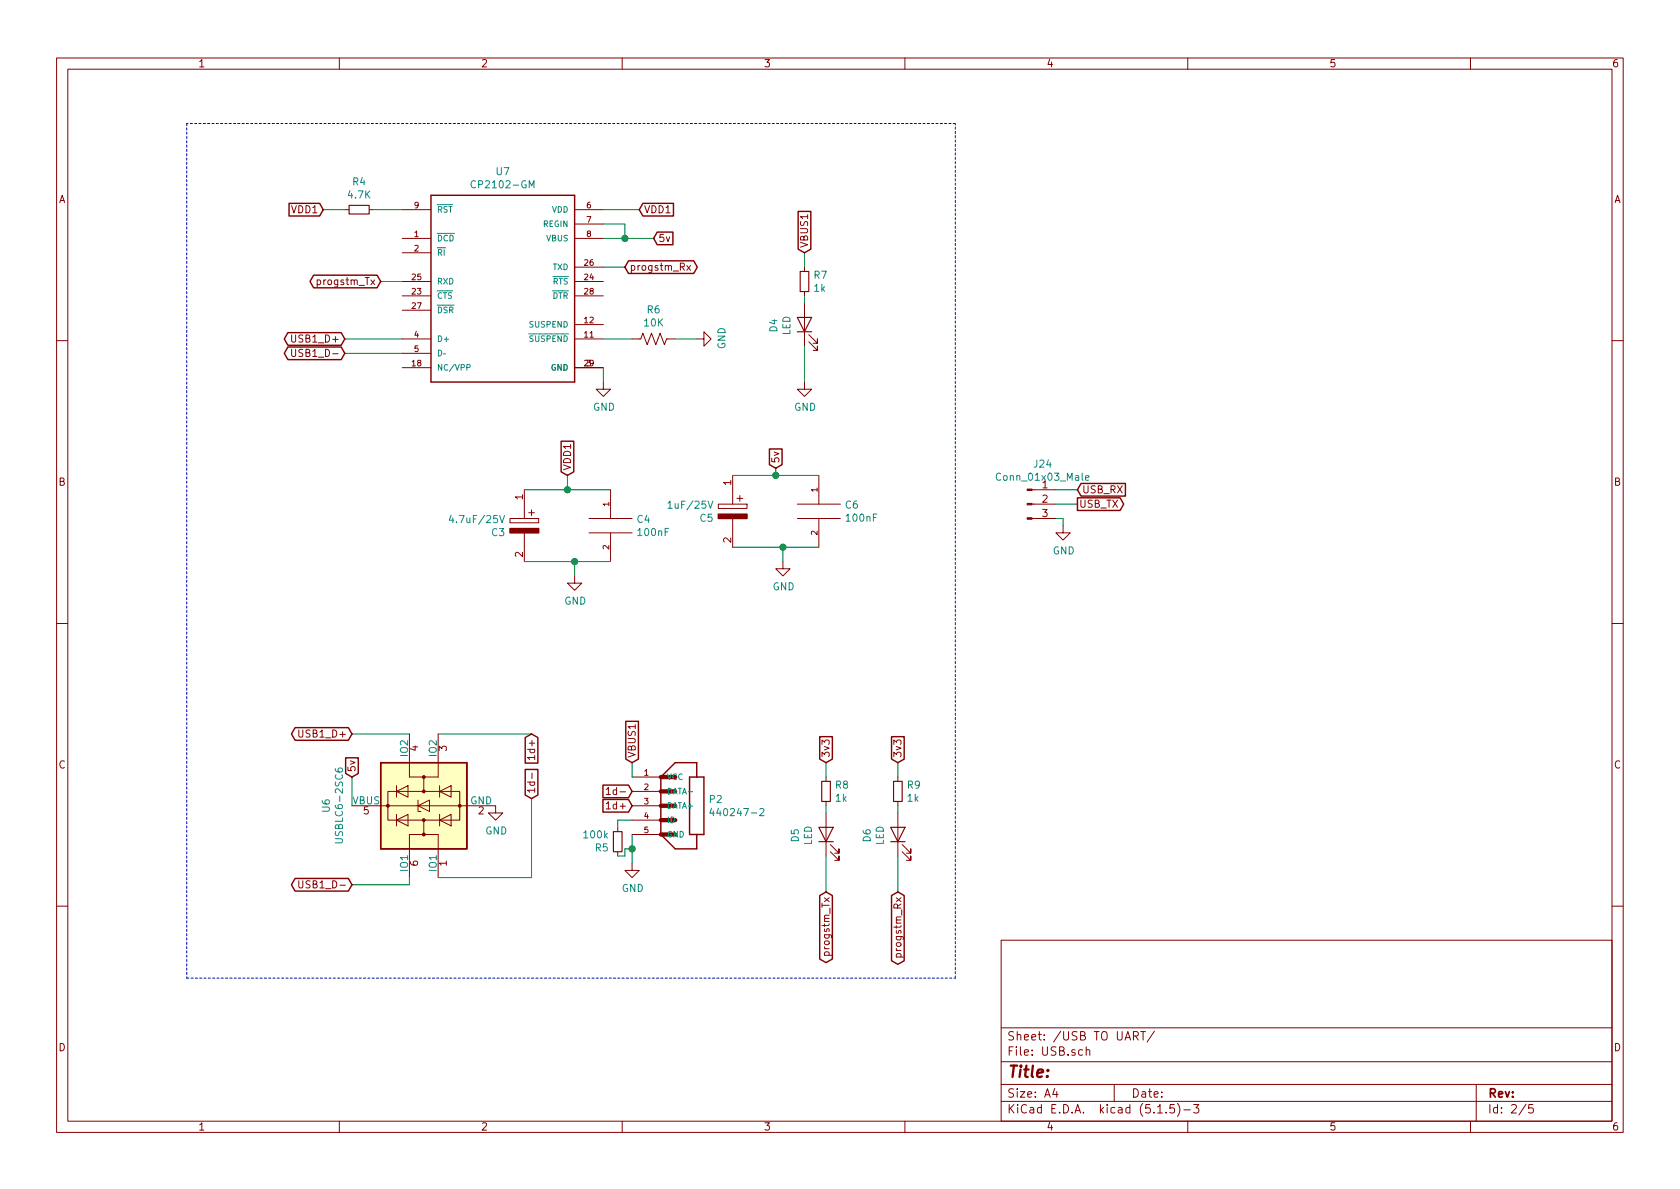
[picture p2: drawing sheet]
EESchema Schematic File Version 4
EELAYER 30 0
EELAYER END
$Descr A4 11693 8268
encoding utf-8
Sheet 2 5
Title ""
Date ""
Rev ""
Comp ""
Comment1 ""
Comment2 ""
Comment3 ""
Comment4 ""
$EndDescr
$Comp
L Connector:Conn_01x03_Male J24
U 1 1
P 7150 3500
F 0 "J24" H 7258 3781 50  0000 C CNN
F 1 "Conn_01x03_Male" H 7258 3690 50  0000 C CNN
F 2 "Connector_PinHeader_2.54mm:PinHeader_1x03_P2.54mm_Vertical" H 7150 3500 50  0001 C CNN
F 3 "~" H 7150 3500 50  0001 C CNN
	1    7150 3500
	1    0    0    -1  
$EndComp
Text GLabel 7500 3400 2    50   Input ~ 0
USB_RX
Wire Wire Line
	7500 3400 7350 3400
Wire Wire Line
	7500 3500 7350 3500
Text GLabel 7500 3500 2    50   Output ~ 0
USB_TX
$Comp
L power:GND #PWR035
U 1 1
P 7400 3650
F 0 "#PWR035" H 7400 3400 50  0001 C CNN
F 1 "GND" H 7405 3477 50  0000 C CNN
F 2 "" H 7400 3650 50  0001 C CNN
F 3 "" H 7400 3650 50  0001 C CNN
	1    7400 3650
	1    0    0    -1  
$EndComp
Wire Wire Line
	7350 3600 7400 3600
Wire Wire Line
	7400 3600 7400 3650
Text GLabel 5600 1750 1    50   Input ~ 0
VBUS1
Text GLabel 4400 5300 1    50   Input ~ 0
VBUS1
Wire Notes Line
	1300 850  1300 6800
Wire Notes Line
	6650 850  1300 850 
Wire Notes Line
	6650 6800 6650 850 
Wire Notes Line
	1300 6800 6650 6800
Text GLabel 6250 6200 3    50   3State ~ 0
progstm_Rx
Text GLabel 5750 6200 3    50   3State ~ 0
progstm_Tx
Text GLabel 4350 1850 2    50   3State ~ 0
progstm_Rx
Text GLabel 2650 1950 0    50   3State ~ 0
progstm_Tx
$Comp
L STM32F103RB-rescue:440247-2-USB_MINI_B-SNAPEDA-Door_Locking-rescue P2
U 1 1
P 4600 5600
F 0 "P2" H 4930 5646 50  0000 L CNN
F 1 "440247-2" H 4930 5555 50  0000 L CNN
F 2 "440247-2:TE_440247-2" H 4600 5600 50  0001 L BNN
F 3 "TE Connectivity" H 4600 5600 50  0001 L BNN
F 4 "None" H 4600 5600 50  0001 L BNN "Field4"
F 5 "440247-2" H 4600 5600 50  0001 L BNN "Field5"
F 6 "Unavailable" H 4600 5600 50  0001 L BNN "Field6"
F 7 "Mini USB B Type RCPT" H 4600 5600 50  0001 L BNN "Field7"
F 8 "440247-2" H 4600 5600 50  0001 L BNN "Field8"
F 9 "None" H 4600 5600 50  0001 L BNN "Field9"
F 10 "https://www.te.com/usa-en/product-440247-2.html?te_bu=Cor&te_type=disp&te_campaign=seda_glo_cor-seda-global-disp-prtnr-fy19-seda-model-bom-cta_sma-317_1&elqCampaignId=32493" H 4600 5600 50  0001 L BNN "Field10"
	1    4600 5600
	1    0    0    -1  
$EndComp
$Comp
L Device:R_US R6
U 1 1
P 4550 2350
F 0 "R6" V 4345 2350 50  0000 C CNN
F 1 "10K" V 4436 2350 50  0000 C CNN
F 2 "Resistor_SMD:R_0805_2012Metric" V 4590 2340 50  0001 C CNN
F 3 "~" H 4550 2350 50  0001 C CNN
	1    4550 2350
	0    1    1    0   
$EndComp
Wire Wire Line
	4400 5800 4400 5900
Wire Wire Line
	4400 5900 4400 6000
Connection ~ 4400 5900
Wire Wire Line
	4350 5900 4400 5900
Wire Wire Line
	4350 5950 4350 5900
Wire Wire Line
	4300 5950 4350 5950
Wire Wire Line
	4300 5700 4400 5700
Wire Wire Line
	4300 5750 4300 5700
$Comp
L Device:R_Small R5
U 1 1
P 4300 5850
F 0 "R5" H 4359 5896 50  0000 L CNN
F 1 "100k" H 4359 5805 50  0000 L CNN
F 2 "Resistor_SMD:R_0805_2012Metric" H 4300 5850 50  0001 C CNN
F 3 "~" H 4300 5850 50  0001 C CNN
	1    4300 5850
	-1   0    0    1   
$EndComp
Text GLabel 4400 5600 0    50   Input ~ 0
1d+
Text GLabel 3700 5100 3    50   Input ~ 0
1d+
Text GLabel 3700 5550 1    50   Input ~ 0
1d-
Text GLabel 4400 5500 0    50   Input ~ 0
1d-
$Comp
L power:GND #PWR0109
U 1 1
P 3450 5600
F 0 "#PWR0109" H 3450 5350 50  0001 C CNN
F 1 "GND" H 3455 5427 50  0000 C CNN
F 2 "" H 3450 5600 50  0001 C CNN
F 3 "" H 3450 5600 50  0001 C CNN
	1    3450 5600
	1    0    0    -1  
$EndComp
Text GLabel 2450 6150 0    50   BiDi ~ 0
USB1_D-
Text GLabel 2450 5100 0    50   BiDi ~ 0
USB1_D+
Wire Wire Line
	2450 6150 2850 6150
Wire Wire Line
	2450 5100 2850 5100
Wire Wire Line
	3050 5100 3700 5100
$Comp
L Power_Protection:USBLC6-2SC6 U6
U 1 1
P 2950 5600
F 0 "U6" H 2950 6281 50  0000 C CNN
F 1 "USBLC6-2SC6" H 2950 6190 50  0000 C CNN
F 2 "Package_TO_SOT_SMD:SOT-23-6" H 2200 6000 50  0001 C CNN
F 3 "http://www2.st.com/resource/en/datasheet/CD00050750.pdf" H 3150 5950 50  0001 C CNN
	1    2950 5600
	0    -1   -1   0   
$EndComp
Wire Wire Line
	2850 6150 2850 6100
Wire Wire Line
	3700 6100 3700 5550
Wire Wire Line
	3050 6100 3700 6100
Text GLabel 2450 5400 1    50   Input ~ 0
5v
Wire Wire Line
	2450 5400 2450 5600
Wire Wire Line
	5400 3300 5700 3300
Wire Wire Line
	5400 3250 5400 3300
Text GLabel 5400 3250 1    50   Input ~ 0
5v
Connection ~ 5400 3300
Wire Wire Line
	5100 3300 5400 3300
$Comp
L power:GND #PWR0108
U 1 1
P 5600 2650
F 0 "#PWR0108" H 5600 2400 50  0001 C CNN
F 1 "GND" H 5605 2477 50  0000 C CNN
F 2 "" H 5600 2650 50  0001 C CNN
F 3 "" H 5600 2650 50  0001 C CNN
	1    5600 2650
	1    0    0    -1  
$EndComp
$Comp
L Device:R_Small R7
U 1 1
P 5600 1950
F 0 "R7" H 5659 1996 50  0000 L CNN
F 1 "1k" H 5659 1905 50  0000 L CNN
F 2 "Resistor_SMD:R_0805_2012Metric" H 5600 1950 50  0001 C CNN
F 3 "~" H 5600 1950 50  0001 C CNN
	1    5600 1950
	1    0    0    -1  
$EndComp
Wire Wire Line
	5600 2650 5600 2400
Wire Wire Line
	5600 2050 5600 2100
Wire Wire Line
	5600 1850 5600 1750
$Comp
L Device:LED D4
U 1 1
P 5600 2250
F 0 "D4" H 5593 2466 50  0000 C CNN
F 1 "LED" H 5593 2375 50  0000 C CNN
F 2 "LED_SMD:LED_0805_2012Metric" H 5600 2250 50  0001 C CNN
F 3 "~" H 5600 2250 50  0001 C CNN
	1    5600 2250
	0    -1   -1   0   
$EndComp
Text GLabel 4550 1650 2    50   Input ~ 0
5v
$Comp
L Device:R_Small R9
U 1 1
P 6250 5500
F 0 "R9" H 6309 5546 50  0000 L CNN
F 1 "1k" H 6309 5455 50  0000 L CNN
F 2 "Resistor_SMD:R_0805_2012Metric" H 6250 5500 50  0001 C CNN
F 3 "~" H 6250 5500 50  0001 C CNN
	1    6250 5500
	1    0    0    -1  
$EndComp
$Comp
L Device:R_Small R8
U 1 1
P 5750 5500
F 0 "R8" H 5809 5546 50  0000 L CNN
F 1 "1k" H 5809 5455 50  0000 L CNN
F 2 "Resistor_SMD:R_0805_2012Metric" H 5750 5500 50  0001 C CNN
F 3 "~" H 5750 5500 50  0001 C CNN
	1    5750 5500
	1    0    0    -1  
$EndComp
$Comp
L Device:R_Small R4
U 1 1
P 2500 1450
F 0 "R4" V 2304 1450 50  0000 C CNN
F 1 "4.7K" V 2395 1450 50  0000 C CNN
F 2 "Resistor_SMD:R_0805_2012Metric" H 2500 1450 50  0001 C CNN
F 3 "~" H 2500 1450 50  0001 C CNN
	1    2500 1450
	0    1    1    0   
$EndComp
Wire Wire Line
	4400 5300 4400 5400
$Comp
L power:GND #PWR0105
U 1 1
P 4400 6000
F 0 "#PWR0105" H 4400 5750 50  0001 C CNN
F 1 "GND" H 4405 5827 50  0000 C CNN
F 2 "" H 4400 6000 50  0001 C CNN
F 3 "" H 4400 6000 50  0001 C CNN
	1    4400 6000
	1    0    0    -1  
$EndComp
Wire Wire Line
	4350 1650 4200 1650
Wire Wire Line
	4350 1550 4350 1650
Wire Wire Line
	4200 1550 4350 1550
Wire Wire Line
	4350 1850 4200 1850
Text GLabel 4450 1450 2    50   Input ~ 0
VDD1
Wire Wire Line
	4450 1450 4200 1450
Text GLabel 2400 2450 0    50   BiDi ~ 0
USB1_D-
Text GLabel 2400 2350 0    50   BiDi ~ 0
USB1_D+
Wire Wire Line
	2400 2350 2800 2350
Wire Wire Line
	2400 2450 2800 2450
Wire Wire Line
	4200 2550 4200 2650
$Comp
L STM32F103RB-rescue:CP2102-GM-CP2102-GM-Door_Locking-rescue U7
U 1 1
P 3500 2050
F 0 "U7" H 3500 2917 50  0000 C CNN
F 1 "CP2102-GM" H 3500 2826 50  0000 C CNN
F 2 "CP2102-GM:QFN50P500X500X100-29N" H 3500 2050 50  0001 L BNN
F 3 "Silicon Labs" H 3500 2050 50  0001 L BNN
F 4 "336-1160-5-ND" H 3500 2050 50  0001 L BNN "Field4"
F 5 "Microcontroller Solutions - Interface Products USB to UART Bdg Chip" H 3500 2050 50  0001 L BNN "Field5"
F 6 "https://www.digikey.in/product-detail/en/silicon-labs/CP2102-GM/336-1160-5-ND/696598?utm_source=snapeda&utm_medium=aggregator&utm_campaign=symbol" H 3500 2050 50  0001 L BNN "Field6"
F 7 "CP2102-GM" H 3500 2050 50  0001 L BNN "Field7"
F 8 "QFN-28 Silicon Labs" H 3500 2050 50  0001 L BNN "Field8"
	1    3500 2050
	1    0    0    -1  
$EndComp
$Comp
L STM32F103RB-rescue:TAJA105M020RNJ-c1206_smd_tantalum-Door_Locking-rescue C3
U 1 1
P 3650 3400
F 0 "C3" V 3946 3270 50  0000 R CNN
F 1 "4.7uF/25V" V 3855 3270 50  0000 R CNN
F 2 "Capacitor_Tantalum_SMD:CP_EIA-3216-18_Kemet-A_Pad1.58x1.35mm_HandSolder" H 4000 3450 50  0001 L CNN
F 3 "http://www.farnell.com/datasheets/1680476.pdf" H 4000 3350 50  0001 L CNN
F 4 "AVX - TAJA105M020RNJ - CAP, TANT, 1UF, 20V, CASE A" H 4000 3250 50  0001 L CNN "Description"
F 5 "1.8" H 4000 3150 50  0001 L CNN "Height"
F 6 "AVX" H 4000 3050 50  0001 L CNN "Manufacturer_Name"
F 7 "TAJA105M020RNJ" H 4000 2950 50  0001 L CNN "Manufacturer_Part_Number"
F 8 "581-TAJA105M020" H 4000 2850 50  0001 L CNN "Mouser Part Number"
F 9 "https://www.mouser.com/Search/Refine.aspx?Keyword=581-TAJA105M020" H 4000 2750 50  0001 L CNN "Mouser Price/Stock"
F 10 "1360152" H 4000 2650 50  0001 L CNN "RS Part Number"
F 11 "http://uk.rs-online.com/web/p/products/1360152" H 4000 2550 50  0001 L CNN "RS Price/Stock"
	1    3650 3400
	0    1    1    0   
$EndComp
$Comp
L STM32F103RB-rescue:TAJA105M020RNJ-c1206_smd_tantalum-Door_Locking-rescue C5
U 1 1
P 5100 3300
F 0 "C5" V 5396 3170 50  0000 R CNN
F 1 "1uF/25V" V 5305 3170 50  0000 R CNN
F 2 "Capacitor_Tantalum_SMD:CP_EIA-3216-18_Kemet-A_Pad1.58x1.35mm_HandSolder" H 5450 3350 50  0001 L CNN
F 3 "http://www.farnell.com/datasheets/1680476.pdf" H 5450 3250 50  0001 L CNN
F 4 "AVX - TAJA105M020RNJ - CAP, TANT, 1UF, 20V, CASE A" H 5450 3150 50  0001 L CNN "Description"
F 5 "1.8" H 5450 3050 50  0001 L CNN "Height"
F 6 "AVX" H 5450 2950 50  0001 L CNN "Manufacturer_Name"
F 7 "TAJA105M020RNJ" H 5450 2850 50  0001 L CNN "Manufacturer_Part_Number"
F 8 "581-TAJA105M020" H 5450 2750 50  0001 L CNN "Mouser Part Number"
F 9 "https://www.mouser.com/Search/Refine.aspx?Keyword=581-TAJA105M020" H 5450 2650 50  0001 L CNN "Mouser Price/Stock"
F 10 "1360152" H 5450 2550 50  0001 L CNN "RS Part Number"
F 11 "http://uk.rs-online.com/web/p/products/1360152" H 5450 2450 50  0001 L CNN "RS Price/Stock"
	1    5100 3300
	0    1    1    0   
$EndComp
Connection ~ 4350 1650
Wire Wire Line
	4550 1650 4350 1650
Wire Wire Line
	5450 3800 5700 3800
Wire Wire Line
	5450 3900 5450 3800
$Comp
L power:GND #PWR0104
U 1 1
P 5450 3900
F 0 "#PWR0104" H 5450 3650 50  0001 C CNN
F 1 "GND" H 5455 3727 50  0000 C CNN
F 2 "" H 5450 3900 50  0001 C CNN
F 3 "" H 5450 3900 50  0001 C CNN
	1    5450 3900
	1    0    0    -1  
$EndComp
Connection ~ 5450 3800
Wire Wire Line
	5100 3800 5450 3800
$Comp
L pspice:C C6
U 1 1
P 5700 3550
F 0 "C6" H 5878 3596 50  0000 L CNN
F 1 "100nF" H 5878 3505 50  0000 L CNN
F 2 "Capacitor_SMD:C_0805_2012Metric" H 5700 3550 50  0001 C CNN
F 3 "~" H 5700 3550 50  0001 C CNN
	1    5700 3550
	1    0    0    -1  
$EndComp
Wire Wire Line
	3650 3900 4000 3900
Wire Wire Line
	4000 3900 4250 3900
Connection ~ 4000 3900
Wire Wire Line
	4000 4000 4000 3900
$Comp
L power:GND #PWR0103
U 1 1
P 4000 4000
F 0 "#PWR0103" H 4000 3750 50  0001 C CNN
F 1 "GND" H 4005 3827 50  0000 C CNN
F 2 "" H 4000 4000 50  0001 C CNN
F 3 "" H 4000 4000 50  0001 C CNN
	1    4000 4000
	1    0    0    -1  
$EndComp
Wire Wire Line
	3950 3400 4250 3400
Wire Wire Line
	3950 3300 3950 3400
Text GLabel 3950 3300 1    50   Input ~ 0
VDD1
Connection ~ 3950 3400
Wire Wire Line
	3650 3400 3950 3400
$Comp
L pspice:C C4
U 1 1
P 4250 3650
F 0 "C4" H 4428 3696 50  0000 L CNN
F 1 "100nF" H 4428 3605 50  0000 L CNN
F 2 "Capacitor_SMD:C_0805_2012Metric" H 4250 3650 50  0001 C CNN
F 3 "~" H 4250 3650 50  0001 C CNN
	1    4250 3650
	1    0    0    -1  
$EndComp
Wire Wire Line
	6250 6200 6250 5950
Wire Wire Line
	5750 6200 5750 5950
Wire Wire Line
	6250 5600 6250 5650
Wire Wire Line
	6250 5400 6250 5300
Wire Wire Line
	5750 5600 5750 5650
Wire Wire Line
	5750 5400 5750 5300
Text GLabel 6250 5300 1    50   Input ~ 0
3v3
Text GLabel 5750 5300 1    50   Input ~ 0
3v3
$Comp
L Device:LED D6
U 1 1
P 6250 5800
F 0 "D6" H 6243 6016 50  0000 C CNN
F 1 "LED" H 6243 5925 50  0000 C CNN
F 2 "LED_SMD:LED_0805_2012Metric" H 6250 5800 50  0001 C CNN
F 3 "~" H 6250 5800 50  0001 C CNN
	1    6250 5800
	0    -1   -1   0   
$EndComp
$Comp
L Device:LED D5
U 1 1
P 5750 5800
F 0 "D5" H 5743 6016 50  0000 C CNN
F 1 "LED" H 5743 5925 50  0000 C CNN
F 2 "LED_SMD:LED_0805_2012Metric" H 5750 5800 50  0001 C CNN
F 3 "~" H 5750 5800 50  0001 C CNN
	1    5750 5800
	0    -1   -1   0   
$EndComp
Wire Wire Line
	2650 1950 2800 1950
$Comp
L power:GND #PWR0102
U 1 1
P 4200 2650
F 0 "#PWR0102" H 4200 2400 50  0001 C CNN
F 1 "GND" H 4205 2477 50  0000 C CNN
F 2 "" H 4200 2650 50  0001 C CNN
F 3 "" H 4200 2650 50  0001 C CNN
	1    4200 2650
	1    0    0    -1  
$EndComp
Wire Wire Line
	4850 2350 4700 2350
$Comp
L power:GND #PWR0101
U 1 1
P 4850 2350
F 0 "#PWR0101" H 4850 2100 50  0001 C CNN
F 1 "GND" H 4855 2177 50  0000 C CNN
F 2 "" H 4850 2350 50  0001 C CNN
F 3 "" H 4850 2350 50  0001 C CNN
	1    4850 2350
	0    -1   -1   0   
$EndComp
Wire Wire Line
	4400 2350 4200 2350
Wire Wire Line
	2600 1450 2800 1450
Wire Wire Line
	2250 1450 2400 1450
Text GLabel 2250 1450 0    50   Input ~ 0
VDD1
$EndSCHEMATC
